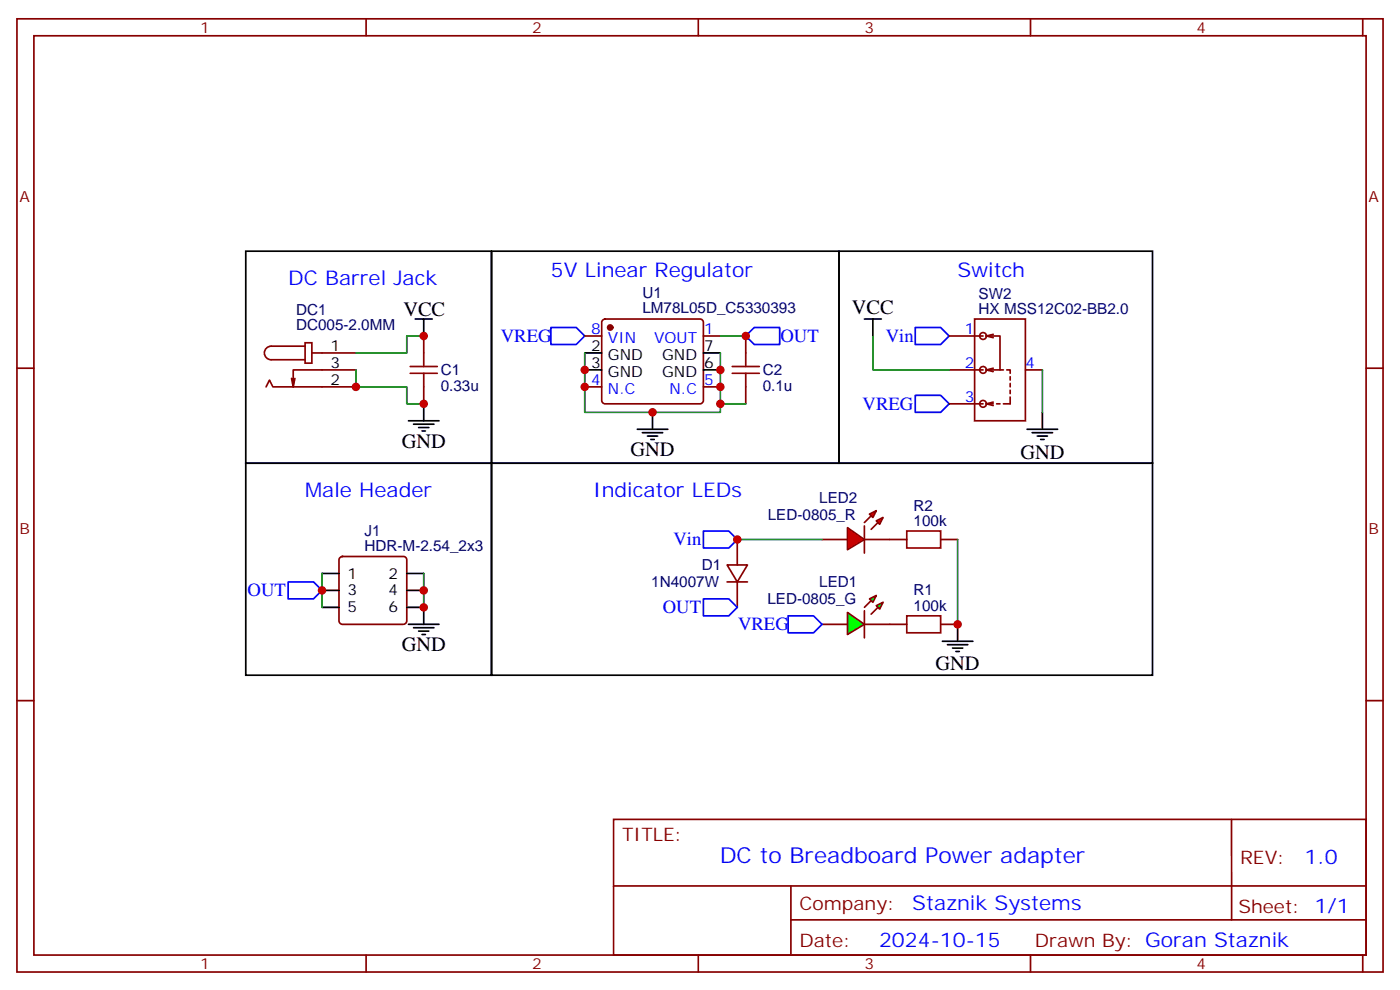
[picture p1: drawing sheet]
<svg xmlns="http://www.w3.org/2000/svg" width="291mm" height="206mm" viewBox="0 0 291 206" stroke-linecap="round" stroke-linejoin="round" font-family="sans-serif">
<g fill="none" stroke="#870000" stroke-width=".35">
<path d="M3.5 3.9h284.4v198.3h-284.4zM7.1 7.4h277.2v191.2h-277.2zM76.2 3.9v3.5M145.3 3.9v3.5M214.5 3.9v3.5M283.6 3.9v3.5M3.5 76.6h3.6M61.4 78.7l-.4 1.8M63.5 71.3h1.4v4.2h-1.4zM63.5 72h-7.1a1.41 1.41 0 0 0-1.4 1.4 1.41 1.41 0 0 0 1.4 1.4h7.1M64.9 73.4h9.2M74.1 76.9h-13.1v3.6l-.3-1.8"/>
<path d="M88.2 69.9v3.5M155.2 69.9v3.5M284.3 76.6h3.6M55.4 80.5l.7-1.4 .7 1.4h17.3M88.2 80.5v3.5M155.2 80.5v3.5M70.8 116l.5-.3h12.7a.71 .71 0 0 1 .7 .8v12.7a.76 .76 0 0 1-.7 .7h-12.7a.76 .76 0 0 1-.7-.7v-12.7zM171.1 129.9h5.3M179.9 129.9h5.3M3.5 145.7h3.6M284.3 145.7h3.6M127.7 170.4h156.6v28.2h-156.6z"/>
<path d="M256.3 170.5v20.8M76.2 198.6v3.6M127.7 184.3h156.5M145.3 198.6v3.6M164.6 191.3h119.6M164.6 184.3v14.1M214.5 198.6v3.6M283.6 198.6v3.6"/>
</g>
<g fill="none" stroke="#000" stroke-width=".35">
<path d="M86.4 66.4h3.6M88.2 66.4v3.5M179.9 66.4h3.5M181.7 66.4v3.5M85 87.5h6.4M86.1 88.2h4.2M87.1 88.9h2.2M87.8 89.6h.7M88.2 84v3.5M132.6 89.3h6.4M133.7 90h4.2M134.8 90.7h2.1"/>
<path d="M135.5 91.4h.7M135.8 85.8v3.5M213.8 89.3h6.3M214.8 90h4.3M215.9 90.7h2.1M216.6 91.4h.7M217 85.8v3.5M67 119.3h3.6M84.7 119.3h3.5M67 122.8h3.6M67 126.3h3.6M84.7 126.3h3.5v3.6"/>
<path d="M84.7 122.8h3.5M85 129.9h6.4M86.1 130.6h4.2M87.1 131.3h2.2M87.8 132h.7"/>
</g>
<path d="M67 119.3v7M88.2 119.3v7" fill="none" stroke="#008700" stroke-width=".35"/>
<path d="M60 121h5.3l1.7 1.8-1.7 1.8h-5.3z" fill="none" stroke="#00f" stroke-width=".35"/>
<path d="M85.4 77.6h5.6M85.4 76.2h5.6M88.2 73.4v2.8M88.2 77.6v2.9M152.4 77.6h5.6M152.4 76.2h5.6M155.2 73.4v2.8M155.2 77.6v2.9" fill="none" stroke="#a10000" stroke-width=".35"/>
<g fill="#0f0" stroke="#870000" stroke-width=".35">
<path d="M182.4 126l1.4-.7-.7 1.4z"/>
<path d="M181 124.6l1.4-.7-.7 1.4z"/>
</g>
<g fill="#870000" stroke="#870000" stroke-width=".35">
<path d="M181.3 127.7l1.4-1.4z"/>
<path d="M179.9 126.3l1.4-1.4z"/>
</g>
<path d="M179.9 127v5.7z" fill="#f00" stroke="#870000" stroke-width=".35"/>
<path d="M176.4 127.4l3.5 2.5-3.5 2.1z" fill="#0f0" stroke="#870000" stroke-width=".35"/>
<g fill="#f00" stroke="#870000" stroke-width=".35">
<path d="M176.4 109.7l3.5 2.5-3.5 2.1z"/>
<path d="M179.9 109.4v5.6z"/>
</g>
<g fill="#870000" stroke="#870000" stroke-width=".35">
<path d="M179.9 108.7l1.4-1.4z"/>
<path d="M181.3 110.1l1.4-1.4z"/>
</g>
<g fill="#f00" stroke="#870000" stroke-width=".35">
<path d="M181 106.9l1.4-.7-.7 1.4z"/>
<path d="M182.4 108.3l1.4-.7-.7 1.4z"/>
</g>
<g fill="none" stroke="#870000" stroke-width=".35">
<path d="M121.7 69.9h3.5M125.5 66.6l.4-.2h19.8a.71 .71 0 0 1 .7 .7v16.2a.76 .76 0 0 1-.7 .7h-19.8a.76 .76 0 0 1-.7-.7v-16.2zM146.4 69.9h3.5M197.6 69.9h7M197.6 76.9h7M202.8 66.4h10.6v21.1h-10.6zM205.3 69.9h2.8v7h-2.8M205.3 76.9l1.4 .4M205.3 69.9l1.4 .3M206.7 76.6l-1.4 .3M206.7 69.5l-1.4 .4M208.1 76.9h.7"/>
<path d="M209.5 76.9h.8v.7M210.3 78.4v.7M210.3 79.8v.7M213.4 76.9h3.6M121.7 80.5h3.5M146.4 80.5h3.5M197.6 84h7M205.3 84l1.4 .3M206 84h.7M206.7 83.6l-1.4 .4M207.4 84h.7M210.3 82.6v1.4h-1.5"/>
<path d="M210.3 81.2v.7M151.3 117.5h4.3l-2.1 3.5zM153.5 112.2v5.3M171.1 112.2h5.3M179.9 112.2h8.8M195.8 112.2h3.5M151.3 121h4.3M153.5 121v5.3M185.2 129.9h3.5M195.8 129.9h3.5"/>
<circle cx="204.6" cy="69.9" r=".71"/>
<circle cx="204.6" cy="76.9" r=".71"/>
<circle cx="204.6" cy="84" r=".71"/>
</g>
<g fill="none" stroke="#000" stroke-width=".35">
<path d="M51.2 52.2h51.1v44.1h-51.1zM102.3 52.2h72.3v44.1h-72.3zM174.6 52.2h65.3v44.1h-65.3zM121.7 73.4h3.5M121.7 76.9h3.5M146.4 73.4h3.5M146.4 76.9h3.5M51.2 96.3h51.1v44.1h-51.1zM102.3 96.3h137.6v44.1h-137.6zM196.1 133.4h6.4M197.2 134.1h4.2M198.3 134.8h2.1"/>
<path d="M199 135.5h.7M199.3 129.9v3.5"/>
</g>
<path d="M188.7 110.5h7.1v3.5h-7.1zM188.7 128.1h7.1v3.5h-7.1z" fill="none" stroke="#a10000" stroke-width=".35"/>
<path d="M114.7 68.1h5.2l1.8 1.8-1.8 1.7h-5.2zM155.2 69.9l1.8-1.8h5.3v3.5h-5.3zM190.5 68.1h5.3l1.8 1.8-1.8 1.7h-5.3zM190.5 82.2h5.3l1.8 1.8-1.8 1.8h-5.3zM146.4 110.5h5.3l1.8 1.7-1.8 1.8h-5.3zM146.4 124.6h5.3l1.8 1.7-1.8 1.8h-5.3zM164 128.1h5.3l1.8 1.8-1.8 1.7h-5.3z" fill="none" stroke="#00f" stroke-width=".35"/>
<path d="M74.1 76.9v3.6h10.6v3.5h3.5M88.2 69.9h-3.5v3.5h-10.6M121.7 73.4v12.4h28.2v-1.8M149.9 73.4v10.6h5.3M149.9 69.9h5.3M181.7 69.9v7h15.9M217 76.9v8.9M153.5 112.2h17.6M199.3 112.2v17.7" fill="none" stroke="#008700" stroke-width=".35"/>
<circle cx="127" cy="68.1" r=".53" fill="#870000" stroke="#870000" stroke-width=".35"/>
<g fill="#c00">
<circle cx="67" cy="122.8" r=".88"/>
<circle cx="88.2" cy="122.8" r=".88"/>
<circle cx="88.2" cy="126.3" r=".88"/>
<circle cx="153.5" cy="112.2" r=".88"/>
<circle cx="199.3" cy="129.9" r=".88"/>
<circle cx="88.2" cy="69.9" r=".88"/>
<circle cx="88.2" cy="84" r=".88"/>
<circle cx="155.2" cy="69.9" r=".88"/>
<circle cx="149.9" cy="84" r=".88"/>
<circle cx="135.8" cy="85.8" r=".88"/>
<circle cx="149.9" cy="76.9" r=".88"/>
<circle cx="149.9" cy="80.5" r=".88"/>
<circle cx="121.7" cy="80.5" r=".88"/>
<circle cx="121.7" cy="76.9" r=".88"/>
<circle cx="74.1" cy="80.5" r=".88"/>
</g>
<text font-size="4.6" fill="#00f" x="149.8" y="179.5">DC to Breadboard Power adapter</text>
<g font-size="4.2" fill="#00f">
<text x="60" y="59.3">DC Barrel Jack</text>
<text x="114.7" y="57.5">5V Linear Regulator</text>
<text x="199.3" y="57.5">Switch</text>
<text x="63.5" y="103.4">Male Header</text>
<text x="123.5" y="103.4">Indicator LEDs</text>
<text x="271.5" y="179.7">1.0</text>
<text x="189.9" y="189.3">Staznik Systems</text>
<text x="183" y="197.1">2024-10-15</text>
</g>
<g font-size="4.2">
<text x="84" y="65.7">VCC</text>
<text x="177.3" y="65.3">VCC</text>
<text x="83.6" y="93.2">GND</text>
<text x="131.2" y="94.9">GND</text>
<text x="212.4" y="95.4">GND</text>
<text x="83.6" y="135.5">GND</text>
<text x="194.7" y="139.4">GND</text>
</g>
<g font-size="3.9" fill="#00f">
<text x="104.2" y="71.2">VREG</text>
<text x="162.4" y="71.2">OUT</text>
<text x="184.4" y="71.1">Vin</text>
<text x="179.5" y="85.2">VREG</text>
<text x="140.2" y="113.4">Vin</text>
<text x="51.5" y="123.9">OUT</text>
<text x="138" y="127.6">OUT</text>
<text x="153.6" y="131.1">VREG</text>
</g>
<g font-size="3.9" fill="#800">
<text x="129.5" y="175">TITLE:</text>
<text x="258.1" y="179.7">REV:</text>
<text x="166.4" y="189.2">Company:</text>
<text x="257.7" y="189.8">Sheet: 1/1</text>
<text x="166.4" y="196.9">Date:</text>
<text x="215.4" y="197">Drawn By: Goran Staznik</text>
</g>
<g font-size="3.2" fill="#800">
<text x="41.6" y="6.9">1</text>
<text x="110.8" y="6.9">2</text>
<text x="179.9" y="6.9">3</text>
<text x="249.1" y="6.9">4</text>
<text x="4.1" y="42">A</text>
<text x="284.9" y="42">A</text>
<text x="4.1" y="111.2">B</text>
<text x="284.9" y="111.2">B</text>
<text x="41.6" y="201.6">1</text>
<text x="110.8" y="201.6">2</text>
<text x="179.9" y="201.6">3</text>
<text x="249.1" y="201.6">4</text>
</g>
<g font-size="3.2" fill="#000080">
<text x="61.6" y="65.5">DC1</text>
<text x="133.7" y="65.1">LM78L05D_C5330393</text>
<text x="133.7" y="61.9">U1</text>
<text x="203.7" y="65.3">HX MSS12C02-BB2.0</text>
<text x="203.7" y="62.1">SW2</text>
<text x="61.6" y="68.7">DC005-2.0MM</text>
<text x="91.7" y="81.2">0.33u</text>
<text x="91.7" y="78.1">C1</text>
<text x="158.7" y="81.2">0.1u</text>
<text x="158.7" y="78.1">C2</text>
<text x="170.5" y="104.5">LED2</text>
<text x="190.2" y="106.2">R2</text>
<text x="75.9" y="111.5">J1</text>
<text x="159.8" y="108.1">LED-0805_R</text>
<text x="190.2" y="109.4">100k</text>
<text x="75.9" y="114.7">HDR-M-2.54_2x3</text>
<text x="146.1" y="118.7">D1</text>
<text x="135.6" y="122.2">1N4007W</text>
<text x="159.7" y="125.7">LED-0805_G</text>
<text x="170.5" y="122.2">LED1</text>
<text x="190.2" y="123.8">R1</text>
<text x="190.2" y="127">100k</text>
</g>
<g font-size="3.2" fill="#00f">
<text x="123" y="69.5">8</text>
<text x="126.5" y="71.3">VIN</text>
<text x="136.2" y="71.3">VOUT</text>
<text x="146.6" y="69.5">1</text>
<text x="200.8" y="69.5">1</text>
<text x="200.8" y="76.6">2</text>
<text x="213.4" y="76.6">4</text>
<text x="123" y="80.1">4</text>
<text x="126.5" y="81.9">N.C</text>
<text x="139.4" y="81.9">N.C</text>
<text x="146.6" y="80.1">5</text>
<text x="200.8" y="83.6">3</text>
</g>
<g font-size="3.2">
<text x="68.8" y="76.6">3</text>
<text x="68.8" y="73.1">1</text>
<text x="123" y="73.1">2</text>
<text x="123" y="76.6">3</text>
<text x="126.5" y="74.8">GND</text>
<text x="137.8" y="74.8">GND</text>
<text x="146.6" y="76.6">6</text>
<text x="146.6" y="73.1">7</text>
<text x="68.8" y="80.1">2</text>
<text x="126.5" y="78.4">GND</text>
<text x="137.8" y="78.4">GND</text>
<text x="72.3" y="120.3">1</text>
<text x="72.3" y="123.9">3</text>
<text x="80.9" y="120.3">2</text>
<text x="80.9" y="123.9">4</text>
<text x="72.3" y="127.4">5</text>
<text x="80.9" y="127.4">6</text>
</g>
</svg>
